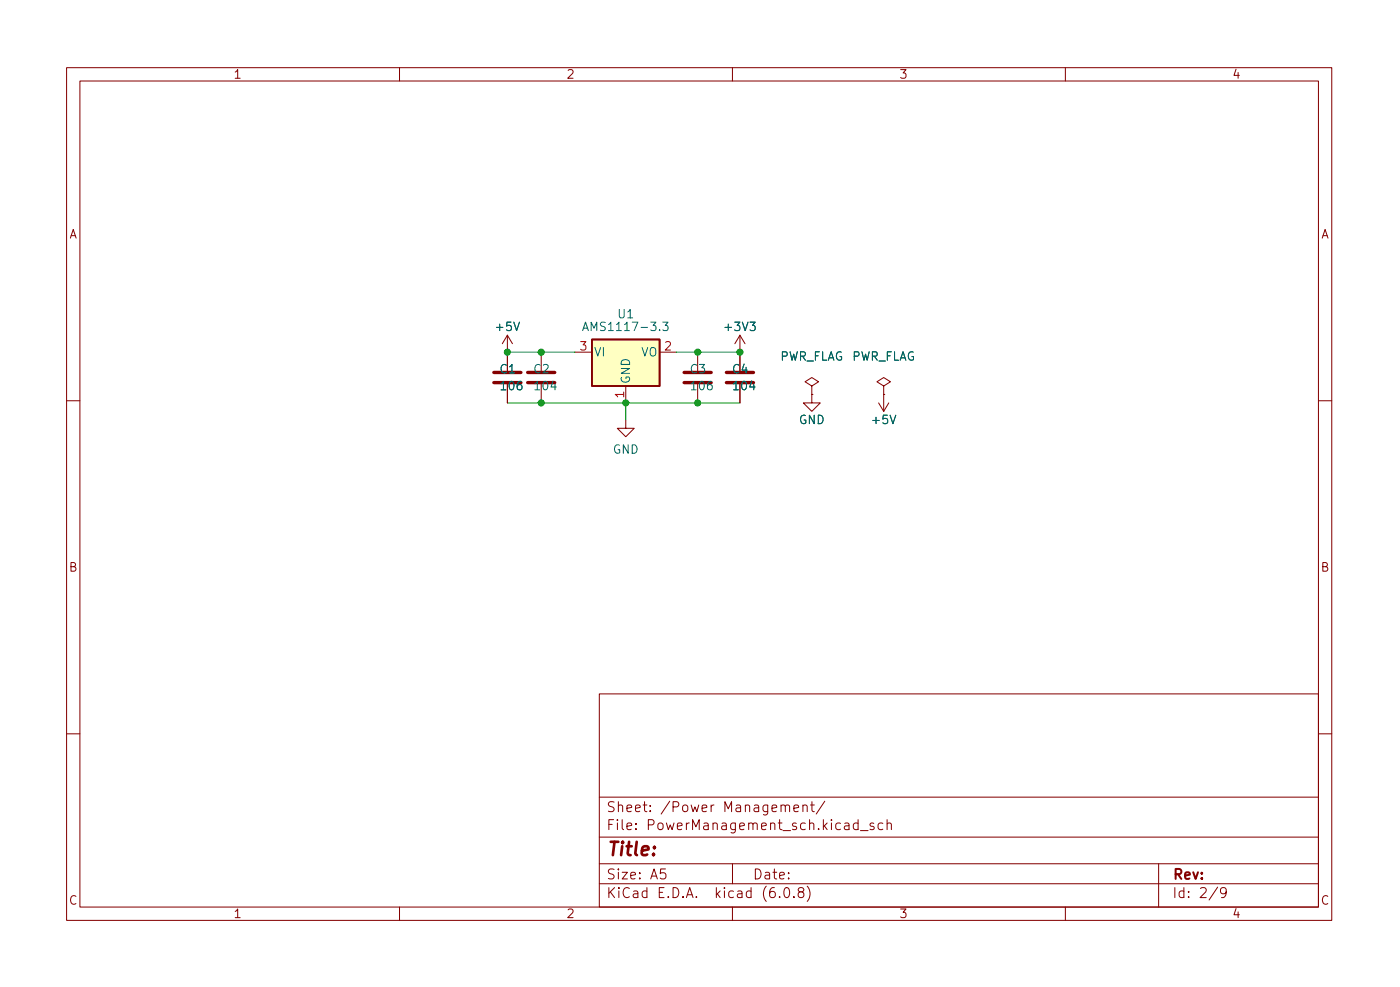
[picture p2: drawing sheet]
<svg xmlns="http://www.w3.org/2000/svg" width="210mm" height="148mm" viewBox="0 0 210 148" stroke-linecap="round" stroke-linejoin="round" font-family="sans-serif">
<g fill="none" stroke="#840000" stroke-width=".15">
<path d="M10 10.2h190v128h-190zM12 12.2h186v124h-186zM60 10.2v2M110 10.2v2M160 10.2v2M76.2 50.3l-.8 1.3M76.2 50.3v5.4M76.2 57.7v2.8M76.2 50.3l.8 1.3M81.3 52.9v2.8M81.3 57.7v2.8M86.4 52.9h2.5"/>
<path d="M94 57.9v2.6M99.1 52.9h2.5M104.8 52.9v2.8M104.8 57.7v2.8M111.1 50.3l-.7 1.3M111.1 50.3v5.4M111.1 57.7v2.8M111.1 50.3l.8 1.3M121.9 59.2v1.3h1.3l-1.3 1.3-1.3-1.3h1.3M121.9 57.9l1-.6-1-.6-1 .6 1 .6v1.3M121.9 59.2h.1M132.7 57.9l1-.6-1-.6-1 .6 1 .6v1.3"/>
<path d="M132.7 59.2h.1M132.7 59.2v2.6M10 60.2h2M94 63v1.3h1.2l-1.2 1.3-1.3-1.3h1.3M132 60.5l.7 1.3M133.5 60.5l-.8 1.3M198 60.2h2M10 110.2h2M90 104.2h108v32h-108zM90 119.7h108M198 110.2h2M60 136.2v2"/>
<path d="M90 132.7h108M90 129.7h108M90 125.7h108M99.9 130.4h-.7v.8l.2-.2 .5 .1 .1 .2-.1 .5-.2 .1h-.3l-.2-.1M110 136.2v2M110 129.7v3M117.1 134.6v.1M117.9 133.3l.3-.1a.94 .94 0 0 1 0 1.5h-.1a1 1 0 0 1-.2-1.4zM117.9 121.1l.3-.3 .3 .1 .1 .9M119.2 134.6v.1M119.2 121.3l.7-.1v-.3l-.5-.1-.2 .3 .1 .7h.6M120.2 133.9l-.3-.3v-.2l.3-.2 .4 .1 .1 .2v.2l-.7 .3-.1 .2v.4l.3 .1h.4l.1-.2v-.5l-.3-.1"/>
<path d="M120.6 121a.37 .37 0 0 1 .6 .1v.7M120.6 120.8v1M121.2 133a1.72 1.72 0 0 1 0 2.3M121.7 120.8h.6M121.9 120.3v1.3l.1 .2h.3M123.9 120.3l-1.3 1.9M128.9 123.6l-.5-.1-.2 .3v.5l.1 .2h.6M128.9 123v1.5M129.2 124.7h1.2M131.2 123.6l-.3-.1-.2 .3v.2l.5 .1v.4h-.5M132.6 123.6l-.4-.1-.3 .3v.5l.1 .2h.6M133.2 123.7a.37 .37 0 0 1 .7 .1v.7"/>
<path d="M133.2 123v1.5M160 136.2v2M174 129.7v6.5M182.9 133.2l-1.3 1.9M184.2 133.9l-.3 .3h-.3l-.3-.3v-.4l.1-.2 .5-.1 .2 .2a.99 .99 0 0 1-.4 1.3h-.3"/>
</g>
<path d="M88.9 51h10.2v6.9h-10.2z" fill="#ffffc2" stroke="#ffffc2" stroke-width=".15"/>
<path d="M88.9 51h10.2v6.9h-10.2z" fill="none" stroke="#840000" stroke-width=".25"/>
<path d="M87.5 49.6l.4-1.2 .5 1.2M87.6 49.3h.6M99.5 48.4h.8l-.4 .4 .4 .2v.5l-.2 .1h-.4l-.2-.1" fill="none" stroke="#006464" stroke-width=".15"/>
<path d="M74.2 57.4h4M74.2 55.9h4M79.2 57.4h4.1M79.2 55.9h4.1M102.7 57.4h4.1M102.7 55.9h4.1M109.1 57.4h4.1M109.1 55.9h4.1" fill="none" stroke="#840000" stroke-width=".51"/>
<path d="M76.2 52.9h10.2M101.6 52.9h9.5M76.2 60.5h34.9M94 60.5v2.5" fill="none" stroke="#009600" stroke-width=".15"/>
<g fill="#009600" stroke="#009600" stroke-width=".15">
<circle cx="111.1" cy="52.9" r=".46"/>
<circle cx="81.3" cy="52.9" r=".46"/>
<circle cx="81.3" cy="60.5" r=".46"/>
<circle cx="104.8" cy="60.5" r=".46"/>
<circle cx="94" cy="60.5" r=".46"/>
<circle cx="104.8" cy="52.9" r=".46"/>
<circle cx="76.2" cy="52.9" r=".46"/>
</g>
<text font-size="2.8" fill="#840000" x="91" y="128.5">Title:</text>
<g font-size="2.1" fill="#840000">
<text x="91" y="124.6">File: PowerManagement_sch.kicad_sch</text>
<text x="91" y="121.9">Sheet: /Power Management/</text>
<text x="91" y="134.8">KiCad E.D.A. kicad (6.0.8)</text>
<text x="91" y="132">Size: A5</text>
<text x="113" y="132">Date:</text>
<text x="176" y="132">Rev:</text>
<text x="176" y="134.8">Id: 2/9</text>
</g>
<g font-size="1.8" fill="#840000">
<text x="35" y="11.8">1</text>
<text x="85" y="11.8">2</text>
<text x="135" y="11.8">3</text>
<text x="185" y="11.8">4</text>
<text x="10.3" y="35.8">A</text>
<text x="198.4" y="35.8">A</text>
<text x="10.3" y="85.8">B</text>
<text x="198.4" y="85.8">B</text>
<text x="10.3" y="135.8">C</text>
<text x="35" y="137.8">1</text>
<text x="85" y="137.8">2</text>
<text x="135" y="137.8">3</text>
<text x="185" y="137.8">4</text>
<text x="198.4" y="135.8">C</text>
</g>
<g font-size="1.8" fill="#006464">
<text x="92.8" y="47.8">U1</text>
<text x="74.6" y="49.7">+5V</text>
<text x="88.5" y="49.7">AMS1117-3.3</text>
<text x="89.2" y="53.5">VI</text>
<text x="96.2" y="53.5">VO</text>
<text x="109" y="49.7">+3V3</text>
<text x="75.1" y="56">C1</text>
<text x="75.3" y="58.6">106</text>
<text x="80.2" y="56">C2</text>
<text x="80.4" y="58.6">104</text>
<text x="94.6" y="57.7" transform="rotate(-90 94.6 57.7)">GND</text>
<text x="103.7" y="56">C3</text>
<text x="103.9" y="58.6">106</text>
<text x="110" y="56">C4</text>
<text x="110.3" y="58.6">104</text>
<text x="117" y="54.1">PWR_FLAG PWR_FLAG</text>
<text x="120" y="63.7">GND</text>
<text x="131.1" y="63.7">+5V</text>
<text x="92" y="68.1">GND</text>
</g>
<g font-size="1.8" fill="#a90000">
<text x="87.1" y="52.6">3</text>
<text x="99.8" y="52.6">2</text>
<text x="93.7" y="59.7" transform="rotate(-90 93.7 59.7)">1</text>
</g>
</svg>
